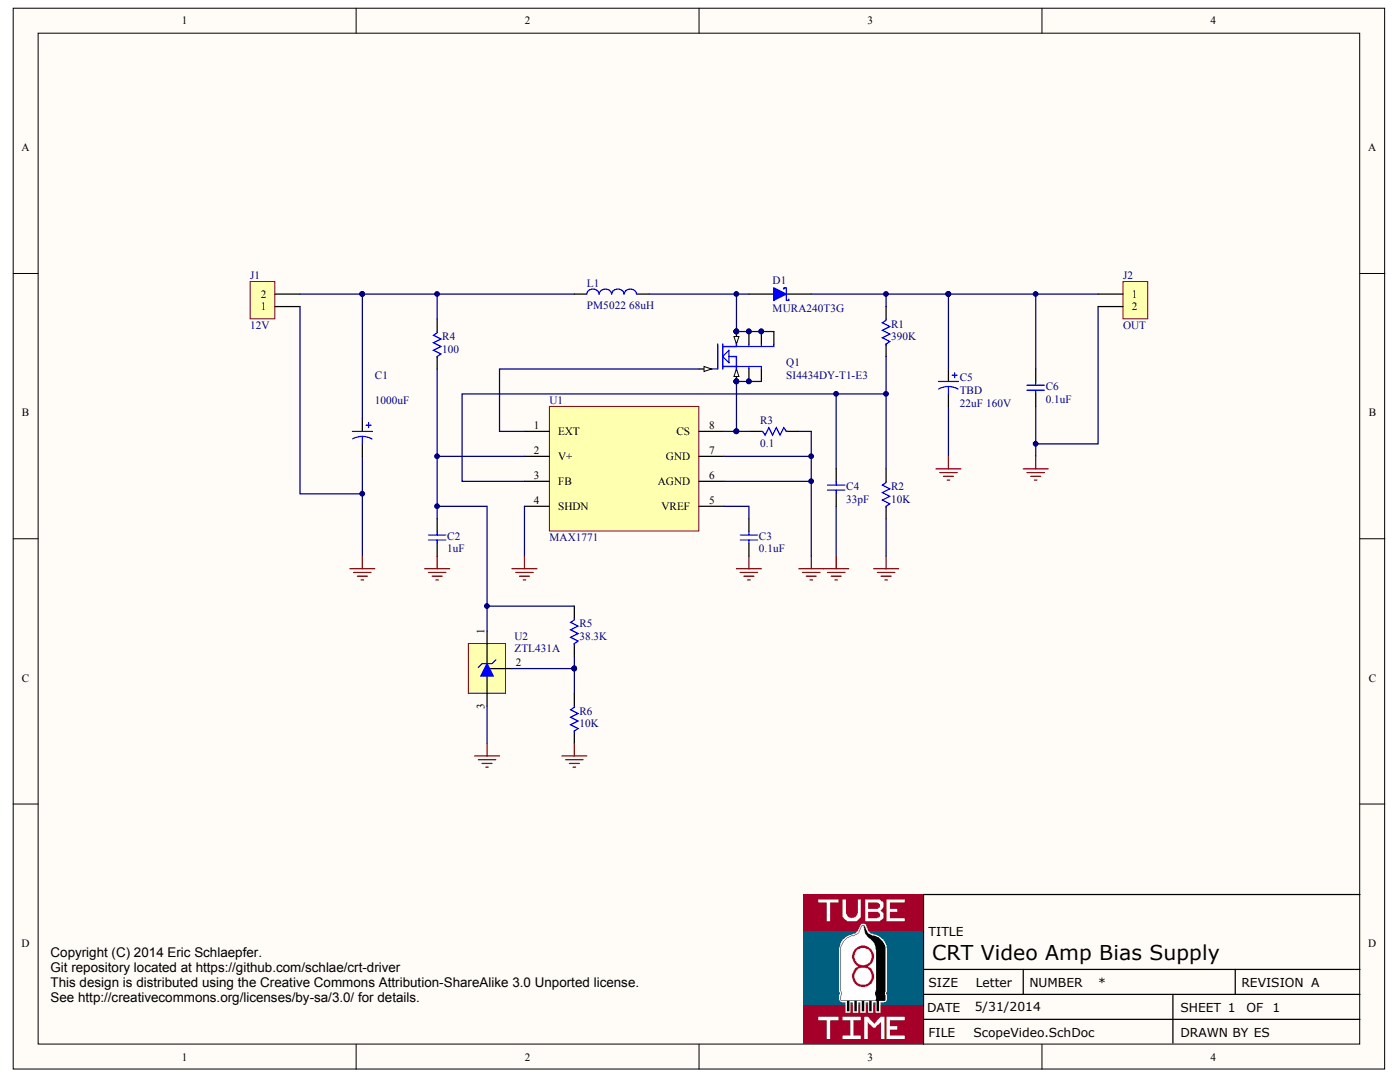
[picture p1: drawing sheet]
# Altium project ScopeVideo.PrjPCB
1 sheet, 19 parts. Net scope: global (net labels, ports and power ports of the same name join across sheets).
Board file: ScopeVideo.PcbDoc

## Sheet ScopeVideo.SchDoc: CRT Video Amp Bias Supply
size Letter; Organization: ES; Revision: A; SheetNumber: 1; SheetTotal: 1

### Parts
C1  value 1000uF  [CAP_R200x400]  (hidden comment: Cap Pol2)
C2  value 1uF  [G_0805[2012]]  (hidden comment: Cap)
C3  value 0.1uF  [G_0805[2012]]  (hidden comment: Cap)
C4  value 33pF  [G_0805[2012]]  (hidden comment: Cap)
C5  TBD  value 22uF 160V  [CAP_R200x400]
C6  value 0.1uF  [G_1206[3216]]  (hidden comment: Cap)
D1  MURA240T3G  [G_SMB]
J1  12V  [HDR2S156]
J2  OUT  [HDR3SM1]
L1  PM5022 68uH  [IND1]
Q1  SI4434DY-T1-E3  [G_SO8]
R1  value 390K  [G_0805[2012]]  (hidden comment: Res1)
R2  value 10K  [G_0805[2012]]  (hidden comment: Res1)
R3  value 0.1  [G_1210[3225]]  (hidden comment: Res1)
R4  value 100  [G_0805[2012]]  (hidden comment: Res1)
R5  value 38.3K  [G_0805[2012]]  (hidden comment: Res1)
R6  value 10K  [G_0805[2012]]  (hidden comment: Res1)
U1  MAX1771  [G_SO8]
U2  ZTL431A  [G_SOT23]

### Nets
GND: C1.2 C2.1 C3.1 C4.1 C5.2 C6.1 J1.1 J2.2 R2.2 R3.2 R6.2 U1.4(SHDN) U1.6(AGND) U1.7(GND) U2.3(A)
NetC1_1: C1.1 J1.2 L1.1 R4.1
NetC2_2: C2.2 R4.2 R5.1 U1.2(V+) U2.1(C)
NetC3_2: C3.2 U1.5(VREF)
NetC4_2: C4.2 R1.2 R2.1 U1.3(FB)
NetC5_1: C5.1 C6.2 D1.K J2.1 R1.1
NetD1_A: D1.A L1.2 Q1.5(D) Q1.6(D) Q1.7(D) Q1.8(D)
NetQ1_1: Q1.1(S) Q1.2(S) Q1.3(S) R3.1 U1.8(CS)
NetQ1_4: Q1.4(G) U1.1(EXT)
NetR5_2: R5.2 R6.1 U2.2(REF)

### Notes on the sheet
- Copyright (C) 2014 Eric Schlaepfer.
  Git repository located at https://github.com/schlae/crt-driver
  This design is distributed using the Creative Commons Attribution-ShareAlike 3.0 Unported license.
  See http://creativecommons.org/licenses/by-sa/3.0/ for details.
